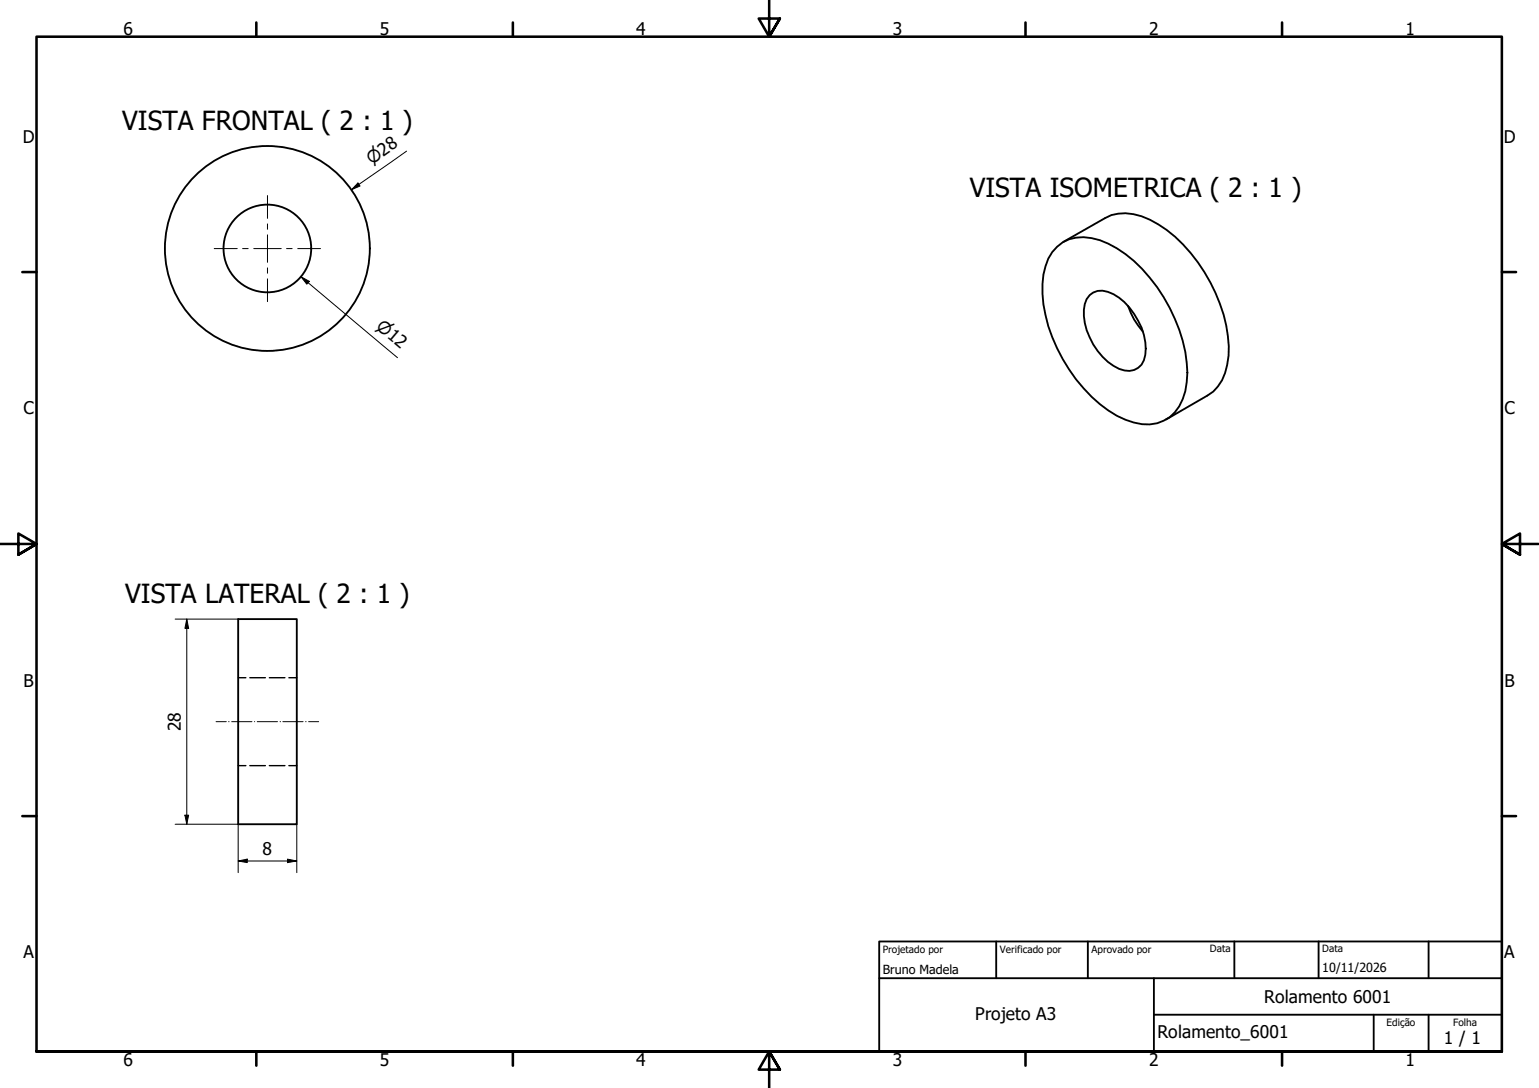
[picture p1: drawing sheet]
<svg xmlns="http://www.w3.org/2000/svg" width="420mm" height="297mm" viewBox="0 0 420 297" stroke-linecap="round" stroke-linejoin="round" font-family="sans-serif">
<g fill="none" stroke="#000" stroke-width=".51">
<path d="M288.6 67.4a11.2 11.2 0 0 1 11.7-1.8 33.4 33.4 0 0 1 15.6 12.8 43.1 43.1 0 0 1 8.3 23.3 16.7 16.7 0 0 1-3.5 10.9 10.4 10.4 0 0 1-11.1 2.8 29.1 29.1 0 0 1-13.8-9.4 44.4 44.4 0 0 1-11.2-25.8 18.4 18.4 0 0 1 2.7-11.4zM290.3 66l11.4-6.5a12.9 12.9 0 0 1 12.2 .5 40.3 40.3 0 0 1 18 20 36.7 36.7 0 0 1 3.5 17.1 14.8 14.8 0 0 1-4.2 9.8l-12.9 7.6M297.5 80.6a4.6 4.6 0 0 1 5-.9 17.6 17.6 0 0 1 10.2 13.7 8.8 8.8 0 0 1-1 6.2 4.9 4.9 0 0 1-6.2 1.1 17.9 17.9 0 0 1-9.6-16.1l.3-1.6 .5-1.4zM308 83.6a19.5 19.5 0 0 0 4 6.9M65 169h16v56h-16z"/>
<circle cx="73" cy="67.8" r="28"/>
<circle cx="73" cy="67.8" r="12"/>
</g>
<!-- layer: Oculto (ISO) -->
<path d="M65 185h2.1M68.2 185h4.3M73.5 185h4.3M78.9 185h2.1M65 209h2.1M68.2 209h4.3M73.5 209h4.3M78.9 209h2.1" fill="none" stroke="#000" stroke-width=".38"/>
<!-- layer: Borda (ISO) -->
<g fill="none" stroke="#000" stroke-width=".7">
<path d="M70 6.1v3.9M140 6.1v3.9M210 0v10l-2.9-4.9h5.8l-2.9 4.9 2.9-4.9M280 6.1v3.9M350 6.1v3.9M6.1 74.3h3.9M410 74.3h3.9M0 148.5h10l-5-2.8v5.7l5-2.9-5 2.9M420 148.5h-10l5-2.8v5.7l-5-2.9 5 2.9M6.1 222.8h3.9M410 222.8h3.9M10 287.1v-277.1h400v277.1h-400h400"/>
<path d="M70 287.1v3.8M140 287.1v3.8M212.9 292l-2.9-4.9 2.9 4.9h-5.8l2.9-4.9v9.9M280 287.1v3.8M350 287.1v3.8"/>
</g>
<path d="M240 257h170v30.1h-170zM272 257v10.1M297 257v10.1M337 257v10.1M360 257v10.1M390 257v10.1M240 267.1h170M315 277h95M315 267.1v20M375 277v10.1M390 277v10.1" fill="none" stroke="#000" stroke-width=".51"/>
<!-- layer: Geometria de rascunho (ISO) -->
<path d="M59 197h2.8M62.4 197h.1M63.2 197h5.6M69.5 197h.1M70.2 197h5.6M76.5 197h.1M77.2 197h5.5M83.4 197h.2M84.3 197h2.7" fill="none" stroke="#000" stroke-width=".27"/>
<g fill="none" stroke="#000" stroke-width=".27">
<path d="M97.7 50l.6 .8-2.4 1zM111 41.3l-15.1 10.5M82.2 75.6l2.3 1.2-.7 .8zM82.2 75.6l26.3 22M47.8 169h17.2M51 169l.5 2.6h-1zM51 169v56M47.8 225h17.2v13.2M50.5 222.6h1l-.5 2.4zM65 235.1l2.5-.5v.9zM65 235.1h16M78.5 234.6l2.5 .5-2.5 .4z"/>
<path d="M81 225v13.2"/>
</g>
<path d="M97.7 50l.6 .8-2.4 1zM82.2 75.6l2.3 1.2-.7 .8zM51 169l.5 2.6h-1zM50.5 222.6h1l-.5 2.4zM65 235.1l2.5-.5v.9zM78.5 234.6l2.5 .5-2.5 .4z" fill="#000"/>
<!-- layer: Marca de centro (ISO) -->
<path d="M73 53.4v6.2M58.5 67.9h6.3M66.2 67.9h1.6M69.3 67.9h7.5M73 61.1v1.5M73 64.1v7.5M73 73.1v1.5M73 76.1v6.2M78.2 67.9h1.6M81.3 67.9h6.2" fill="none" stroke="#000" stroke-width=".27"/>
<g font-size="7.2">
<text x="33.3" y="35.4">VISTA FRONTAL ( 2 : 1 )</text>
<text x="264.7" y="53.7">VISTA ISOMETRICA ( 2 : 1 )</text>
<text x="34.2" y="164.5">VISTA LATERAL ( 2 : 1 )</text>
</g>
<g font-size="4.8">
<text x="33.7" y="9.6">6</text>
<text x="103.7" y="9.6">5</text>
<text x="173.7" y="9.6">4</text>
<text x="243.7" y="9.6">3</text>
<text x="313.7" y="9.6">2</text>
<text x="383.7" y="9.6">1</text>
<text x="6.2" y="38.9">D</text>
<text x="410.5" y="38.9">D</text>
<text x="6.4" y="113.1">C</text>
<text x="410.7" y="113.1">C</text>
<text x="6.4" y="187.4">B</text>
<text x="410.7" y="187.4">B</text>
<text x="49.4" y="199.7" transform="rotate(-90 49.4 199.7)">28</text>
<text x="71.7" y="233.4">8</text>
<text x="6.4" y="261.7">A</text>
<text x="410.7" y="261.7">A</text>
<text x="345.1" y="273.9">Rolamento 6001</text>
<text x="266.3" y="278.4">Projeto A3</text>
<text x="316" y="283.5">Rolamento_6001</text>
<text x="394.2" y="285">1 / 1</text>
<text x="33.7" y="290.9">6</text>
<text x="103.7" y="290.9">5</text>
<text x="173.7" y="290.9">4</text>
<text x="243.7" y="290.9">3</text>
<text x="313.7" y="290.9">2</text>
<text x="383.7" y="290.9">1</text>
</g>
<g font-size="4.6">
<text x="101.5" y="45" transform="rotate(-35 101.5 45)">⌀28</text>
<text x="102.4" y="89.5" transform="rotate(40 102.4 89.5)">⌀12</text>
</g>
<g font-size="3.4">
<text x="241" y="266">Bruno Madela</text>
<text x="361" y="265.5">10/11/2026</text>
</g>
<g font-size="2.7">
<text x="241" y="260.1">Projetado por</text>
<text x="273" y="260.1">Verificado por</text>
<text x="298" y="260.1">Aprovado por</text>
<text x="330.3" y="260">Data</text>
<text x="361" y="260">Data</text>
<text x="378.5" y="280.2">Edição</text>
<text x="396.7" y="280.1">Folha</text>
</g>
</svg>
